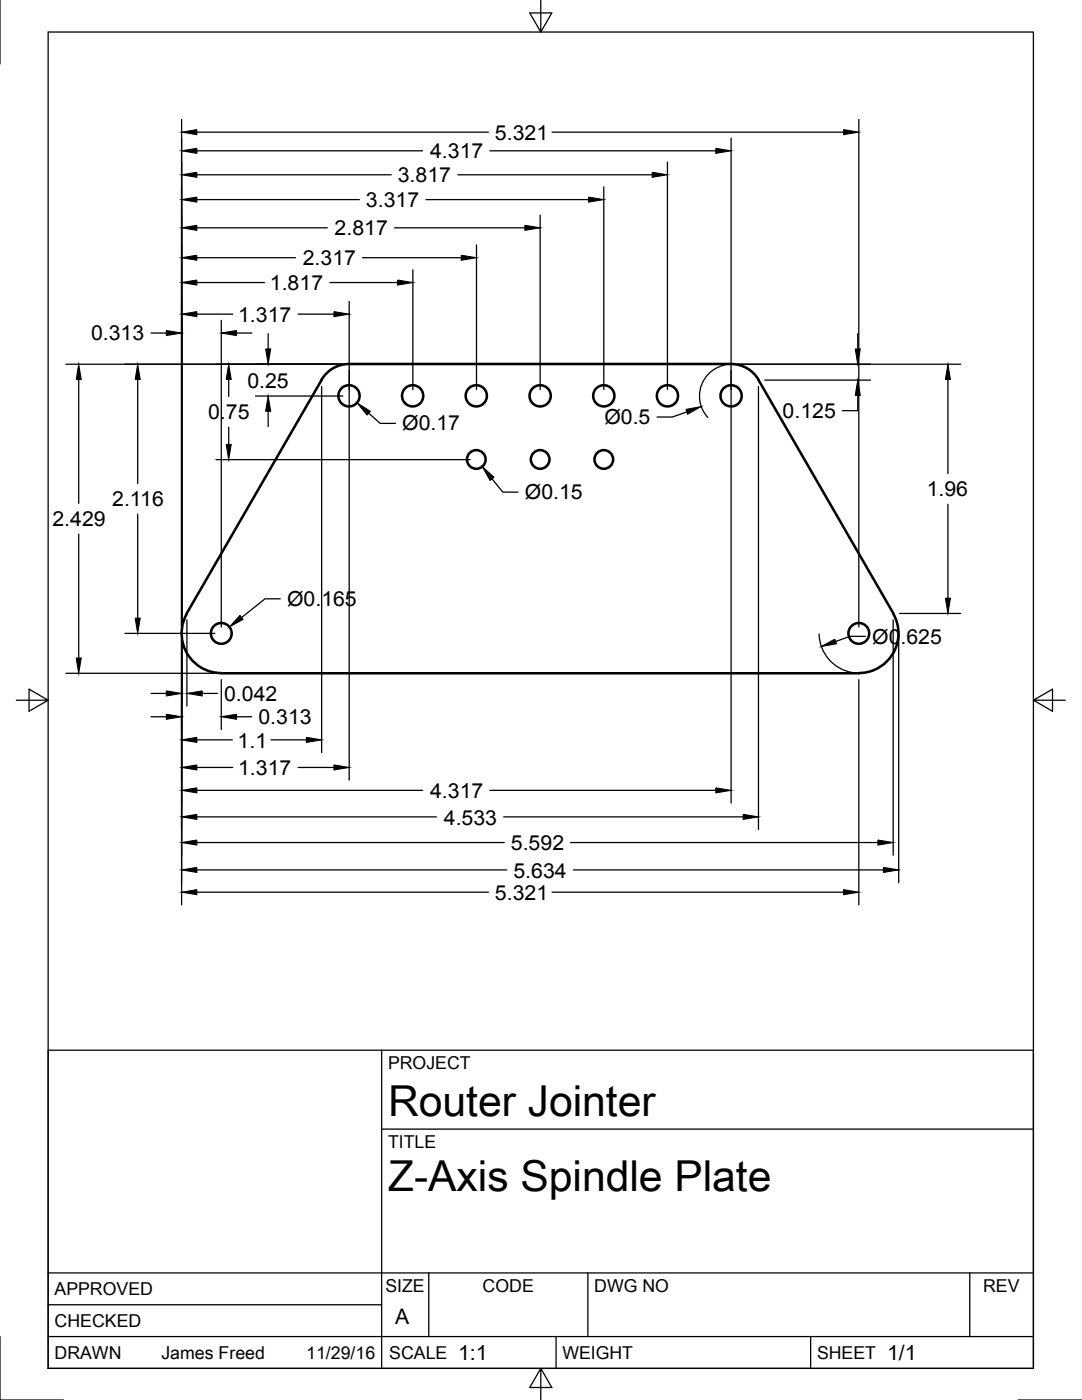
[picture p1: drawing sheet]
<svg xmlns="http://www.w3.org/2000/svg" width="216mm" height="279mm" viewBox="0 0 216 279" stroke-linecap="round" stroke-linejoin="round" font-family="sans-serif">
<g fill="none" stroke="#000" stroke-width=".51">
<path d="M64.2 75.8l-26.9 46.6M151.3 75.8l27 46.6M151.4 75.8a6.3 6.3 0 0 0-5.5-3.2h-76.3a6.3 6.3 0 0 0-5.5 3.2M37.3 122.5a7.9 7.9 0 0 0 6.9 11.8M44.2 134.4h127.2M178.2 122.5a7.9 7.9 0 0 1-6.8 11.8"/>
<circle cx="69.6" cy="79" r="2.12"/>
<circle cx="82.3" cy="79" r="2.12"/>
<circle cx="95" cy="79" r="2.12"/>
<circle cx="107.8" cy="79" r="2.12"/>
<circle cx="120.5" cy="79" r="2.12"/>
<circle cx="133.2" cy="79" r="2.12"/>
<circle cx="145.9" cy="79" r="2.12"/>
<circle cx="95" cy="91.7" r="1.86"/>
<circle cx="107.8" cy="91.7" r="1.86"/>
<circle cx="120.5" cy="91.7" r="1.86"/>
<circle cx="44.2" cy="126.4" r="2.07"/>
<circle cx="171.4" cy="126.4" r="2.07"/>
</g>
<g fill="none" stroke="#000" stroke-width=".25">
<path d="M0 .1v12.6M107.9 .1v6.3l-2.2-3.8h4.4l-2.2 3.8M36.2 23.8v101.3M39.3 39.8h32.4M39.3 34.9h38.8M39.3 30.1h45M39.3 26.4h58.2M85 39.8h32.4M91.4 34.9h38.7M97.7 30.1h45.1M110.2 26.4h58.1M120.5 37.3v40.5"/>
<path d="M133.2 32.3v45.5M145.9 27.6v132.7M171.4 23.8v101.3M39.3 56.4h13.5M39.3 51.4h19.7M39.3 45.5h26M65.8 56.4h13.5M72.3 51.4h19.7M78.7 45.5h26M82.4 53.8v24M95.1 48.9v28.9M107.8 42.9v34.9"/>
<path d="M13.2 72.7h55.2M15.7 75.7v24.8M27.5 75.7v20.8M30.1 66.5h3.1M39.3 62.7h7.1M44.2 63.9v61.2M45.6 75.7v3.4M47.2 66.5h3M51 79h17.4M53.5 66.6v3M59.5 62.7h7.1M64.2 77.1v73.1"/>
<path d="M69.7 60.2v95.5M144.6 72.9a6.3 6.3 0 0 0-3.4 10.4M147.2 72.7h44.5M151.3 77.1v88.5M152.6 75.9h21.1M171.2 78.9v3.1h-3.1M171.2 66.6v3M189.1 75.7v18.8M43.1 91.7h50.7M45.6 85.3v3.4M53.5 82.1v3M73.6 82.5l2.3 2h3"/>
<path d="M98.2 95.5l2.1 2.7h3.1M137 82.2l-2.8 1h-3.1M15.7 106.6v24.7M27.5 102.6v20.8M55.9 119.5h-3l-4.7 3.7M189.1 100.6v18.8M3.3 139.7h6.3l-3.8-2.2v4.4l3.8-2.2M13.2 134.4h29.7M24.9 126.4h18M30.1 138.4h3.1M36.2 127.7v52.9M37.3 123.7v17.2"/>
<path d="M40.3 138.4h3.1M44.2 135.6v10M163.4 126.5a7.9 7.9 0 0 0 6.7 7.7M171.4 135.6v45M172.7 127h-3.1l-2.8 1M178.2 123.7v47M179.3 127.7v48.4M179.5 122.4h12.2M206.2 139.7l3.8 2.2v-4.4l-3.8 2.2h6.4M30.1 143h3.1M39.3 147.7h7.1M39.3 153.2h7.1"/>
<path d="M39.3 157.7h45M47.2 143h3M54.1 147.7h7M59.5 153.2h7.1M97.7 157.7h45.1M39.3 163h47.8M39.3 168.1h61.3M39.3 173.6h61.8M39.3 178.1h58.2M100.5 163h47.8M110.2 178.1h58.1M113.8 168.1h61.4"/>
<path d="M114.4 173.6h61.9M76.2 209.6v63.5M76.2 225.3h130M9.6 254h196.6M85.6 254v12.7M117.3 254v12.7M193.5 254v12.7M0 266.7v12.7h12.7M9.6 273.1v-266.7h196.6v266.7M9.6 273.1v-63.5h196.6v63.5M9.6 273.1h196.6M9.6 266.7h196.6"/>
<path d="M9.6 260.4h66.6M107.9 273.1l2.2 3.8h-4.4l2.2-3.8v6.3M111 266.7v6.4M161.8 266.7v6.4M203.2 279.4h12.6"/>
</g>
<g fill="#000" stroke="#000" stroke-width=".2">
<path d="M36.2 39.8l3.1-.5v1zM36.2 34.9l3.1-.5v1zM36.2 30.1l3.1-.5v1zM36.2 26.4l3.1-.5v1zM117.4 39.3l3.1 .5-3.1 .5zM130.1 34.4l3.1 .5-3.1 .5zM142.8 29.6l3.1 .5-3.1 .5zM168.3 25.9l3.1 .5-3.1 .5zM36.2 56.4l3.1-.5v1zM36.2 51.4l3.1-.5v1zM36.2 45.5l3.1-.5v1zM79.3 55.9l3.1 .5-3.1 .5z"/>
<path d="M92 50.9l3.1 .5-3.1 .5zM104.7 45l3.1 .5-3.1 .5zM15.7 72.7l.5 3h-1zM27.5 72.7l.5 3h-1zM33.2 66l3 .5-3 .5zM36.2 62.7l3.1-.5v1zM45.6 72.7l.5 3h-1zM44.2 66.5l3-.5v1zM53 69.6h1l-.5 3.1zM66.6 62.2l3.1 .5-3.1 .5zM170.6 69.6h1.1l-.5 3.1zM171.2 75.9l.5 3h-1.1z"/>
<path d="M189.1 72.7l.6 3h-1.1zM45.1 88.7h1l-.5 3zM53.5 79l.5 3.1h-1zM71.3 80.4l2.6 1.7-.7 .7zM96.3 93.2l2.3 2.1-.8 .6zM136.9 81.7l3-.5-2.7 1.5zM188.6 119.4h1.1l-.6 3zM15.2 131.3h1l-.5 3.1zM27 123.4h1l-.5 3zM33.2 137.9l3 .5-3 .5zM37.3 138.4l3-.5v1zM47.9 122.8l.6 .8-2.7 1.5z"/>
<path d="M163.9 129l2.7-1.4 .3 .9zM33.2 142.5l3 .5-3 .6zM36.2 147.7l3.1-.5v1zM36.2 153.2l3.1-.5v1zM36.2 157.7l3.1-.5v1zM44.2 143l3-.5v1.1zM61.1 147.2l3.1 .5-3.1 .5zM66.6 152.7l3.1 .5-3.1 .5zM142.8 157.2l3.1 .5-3.1 .5zM36.2 163l3.1-.5v1zM36.2 168.1l3.1-.5v1.1zM36.2 173.6l3.1-.5v1z"/>
<path d="M36.2 178.1l3.1-.6v1.1zM148.3 162.5l3 .5-3 .5zM168.3 177.5l3.1 .6-3.1 .5zM175.2 167.6l3 .5-3 .6zM176.3 173.1l3 .5-3 .5z"/>
</g>
<g font-size="8.5">
<text x="77.4" y="222.8">Router Jointer</text>
<text x="77.4" y="237.8">Z-Axis Spindle Plate</text>
</g>
<g font-size="4.3">
<text x="78.9" y="264.3">A</text>
<text x="91.4" y="271.4">1:1</text>
<text x="177" y="271.4">1/1</text>
</g>
<g font-size="4.1">
<text x="98.8" y="27.9">5.321</text>
<text x="85.8" y="31.6">4.317</text>
<text x="73" y="41.4">3.317</text>
<text x="79.4" y="36.4">3.817</text>
<text x="66.8" y="47">2.817</text>
<text x="60.4" y="53">2.317</text>
<text x="53.8" y="57.9">1.817</text>
<text x="47.5" y="64.2">1.317</text>
<text x="18.2" y="67.9">0.313</text>
<text x="49.4" y="77.3">0.25</text>
<text x="41.5" y="83.7">0.75</text>
<text x="156.2" y="83.4">0.125</text>
<text x="80.3" y="85.9">Ø0.17</text>
<text x="120.6" y="84.7">Ø0.5</text>
<text x="22.4" y="101">2.116</text>
<text x="104.7" y="99.6">Ø0.15</text>
<text x="184.9" y="99.1">1.96</text>
<text x="10.5" y="105">2.429</text>
<text x="57.3" y="120.9">Ø0.165</text>
<text x="174" y="128.4">Ø0.625</text>
<text x="44.7" y="139.9">0.042</text>
<text x="47.4" y="149.2">1.1</text>
<text x="51.6" y="144.5">0.313</text>
<text x="47.5" y="154.7">1.317</text>
<text x="85.8" y="159.3">4.317</text>
<text x="88.6" y="164.5">4.533</text>
<text x="101.9" y="169.7">5.592</text>
<text x="98.8" y="179.6">5.321</text>
<text x="102.4" y="175.1">5.634</text>
</g>
<g font-size="3.5">
<text x="77.4" y="213.4">PROJECT</text>
<text x="77.4" y="229.2">TITLE</text>
<text x="76.9" y="257.9">SIZE</text>
<text x="96.3" y="257.9">CODE</text>
<text x="118.6" y="257.9">DWG NO</text>
<text x="196.2" y="257.9">REV</text>
<text x="10.9" y="258.5">APPROVED</text>
<text x="10.9" y="264.8">CHECKED</text>
<text x="10.9" y="271.2">DRAWN</text>
<text x="32.2" y="271.2">James Freed</text>
<text x="61.1" y="271.2">11/29/16</text>
<text x="77.7" y="271.2">SCALE</text>
<text x="112.2" y="271.2">WEIGHT</text>
<text x="163" y="271.2">SHEET</text>
</g>
</svg>
